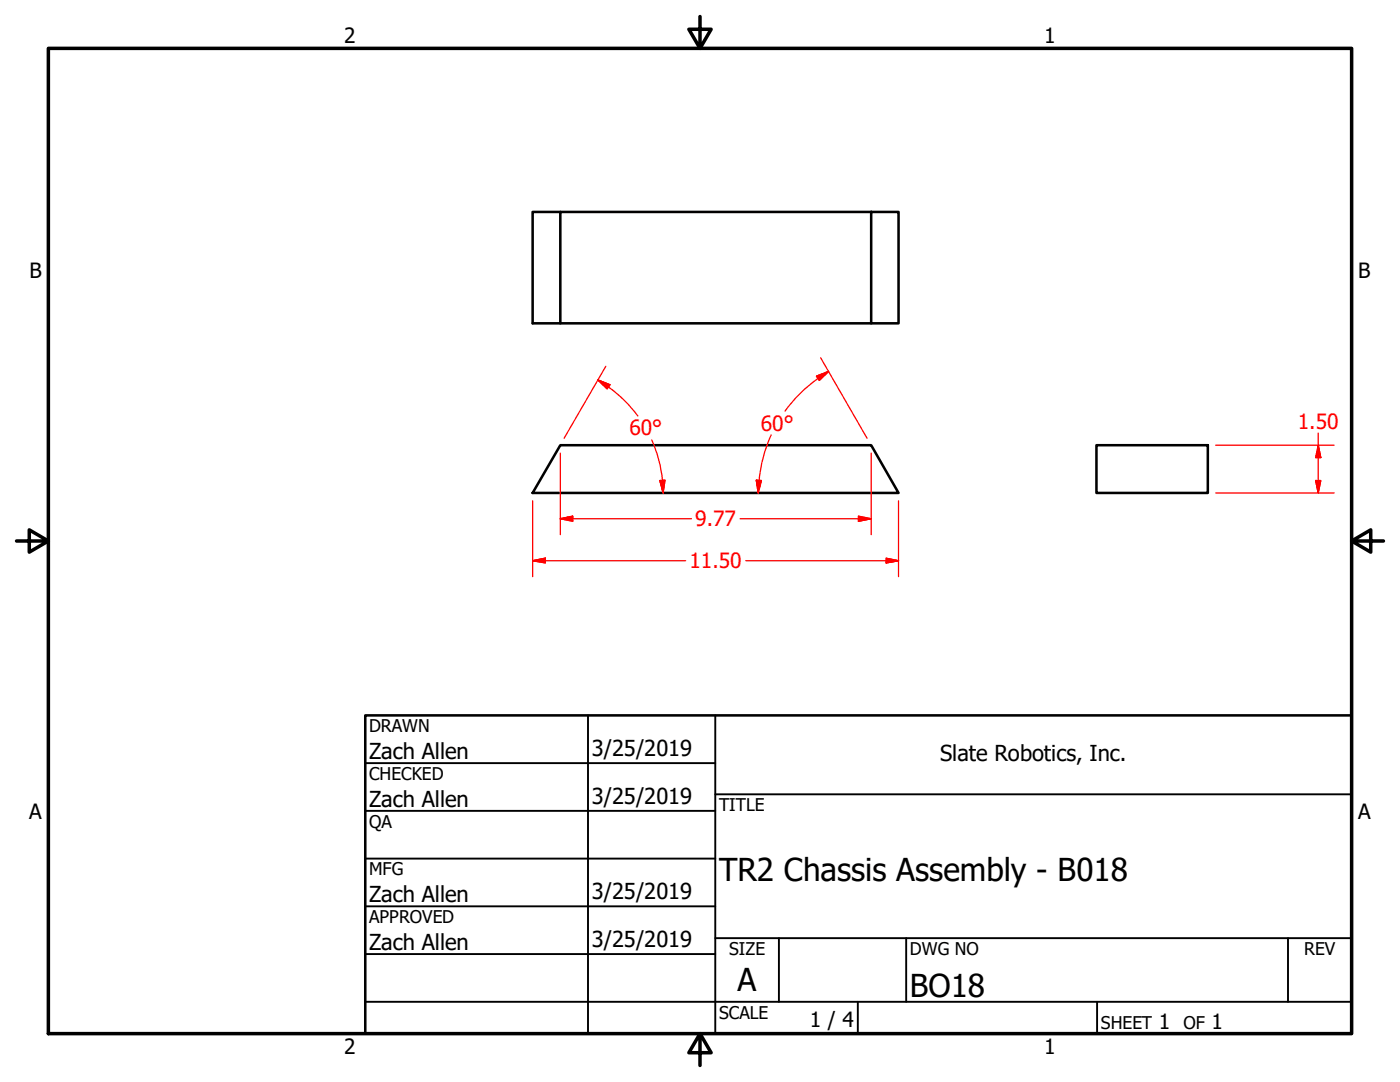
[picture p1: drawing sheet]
<svg xmlns="http://www.w3.org/2000/svg" width="279mm" height="216mm" viewBox="0 0 279 216" stroke-linecap="round" stroke-linejoin="round" font-family="sans-serif">
<!-- layer: Visible (ANSI) -->
<path d="M111.8 42.3h-5.5v22.2h5.5v-22.2h62.1M173.9 42.3h5.4v22.2h-5.4zM111.8 64.5h62.1M111.8 88.8h62.1l5.4 9.6h-73zM218.8 88.8h22.2v9.6h-22.2z" fill="none" stroke="#000" stroke-width=".51"/>
<!-- layer: Border (ANSI) -->
<path d="M9.7 9.7h260v196.5h-260zM139.7 3.3v6.4l-2.2-3.9h4.4l-2.2 3.9M3.3 107.9h6.4l-3.9-2.2v4.5l3.9-2.3M269.7 107.9l3.9 2.3v-4.5l-3.9 2.2h6.4M139.7 206.2l2.2 3.9h-4.4l2.2-3.9v6.4" fill="none" stroke="#000" stroke-width=".7"/>
<!-- layer: Title (ANSI) -->
<g fill="none" stroke="#000" stroke-width=".38">
<path d="M72.9 152.3h69.8M117.3 142.7v63.5M142.7 158.5h127M142.7 142.7v63.5M72.9 161.8h69.8M72.9 171.3h69.8M72.9 199.9h196.8M72.9 180.8h69.8M72.9 190.4h69.8M142.7 187.2h127M155.4 187.2v12.7M171.2 199.9v6.3"/>
<path d="M180.8 187.2v12.7M218.9 199.9v6.3M257 187.2v12.7"/>
</g>
<path d="M72.9 142.7h196.8v63.5h-196.8z" fill="none" stroke="#000" stroke-width=".51"/>
<!-- layer: Dimension (ANSI) -->
<g fill="none" stroke="#f00" stroke-width=".25">
<path d="M119.3 75.8l2.4 1-.5 .8zM119.3 75.8l2.1 1.4M120.9 73.1l-8.3 14.3M121.4 77.2a26 26 0 0 1 5.9 5.8M162.9 75.1l2.5-1-1.9 1.8zM163.3 75.5a28 28 0 0 0-6.6 6.5M163.8 71.4l9.2 16M165.4 74.1l-2.1 1.3M106.3 99.9v15.2M111.8 90.4v16.3M130.1 87.8a26 26 0 0 1 2.2 10.6M131.7 95.9l1-.1-.4 2.6z"/>
<path d="M150.9 95.8l1.1 .1-.7 2.5zM151.4 95.9l-.1 2.5M153.9 86.8a28 28 0 0 0-2.4 9.1M173.9 90.4v16.3M179.3 99.9v15.2M242.6 98.4h23.7M242.6 88.8h23.7M262.6 95.9h1l-.5 2.5zM263.1 88.8l.5 2.5h-1zM263.1 86.4v12M106.3 111.9l2.5-.5v.9zM106.3 111.9h30.5"/>
<path d="M111.8 103.5l2.5-.5v1zM111.8 103.5h26.2M147.7 103.5h26.2M148.8 111.9h30.5M171.3 103l2.6 .5-2.6 .5zM176.8 111.4l2.5 .5-2.5 .4z"/>
</g>
<g fill="#f00" stroke="#f00" stroke-width=".25">
<path d="M263.1 88.8l.5 2.5z"/>
<path d="M263.1 88.8l.5 2.5h-1z"/>
<path d="M262.6 95.9l.5 2.5z"/>
<path d="M262.6 95.9h1l-.5 2.5z"/>
<path d="M176.8 112.3l2.5-.4z"/>
<path d="M176.8 111.4l2.5 .5-2.5 .4z"/>
<path d="M106.3 111.9l2.5-.5z"/>
<path d="M106.3 111.9l2.5-.5v.9z"/>
<path d="M111.8 103.5l2.5-.5z"/>
<path d="M111.8 103.5l2.5-.5v1z"/>
<path d="M171.3 104l2.6-.5z"/>
<path d="M171.3 103l2.6 .5-2.6 .5z"/>
<path d="M131.7 95.9l.6 2.5z"/>
<path d="M131.7 95.9l1-.1-.4 2.6z"/>
<path d="M119.3 75.8l2.4 1z"/>
<path d="M119.3 75.8l2.4 1-.5 .8z"/>
<path d="M150.9 95.8l.4 2.6z"/>
<path d="M150.9 95.8l1.1 .1-.7 2.5z"/>
<path d="M163.5 75.9l1.9-1.8z"/>
<path d="M162.9 75.1l2.5-1-1.9 1.8z"/>
</g>
<g font-size="6.3">
<text x="143.5" y="175.7">TR2 Chassis Assembly - B018</text>
<text x="147.2" y="197.7">A</text>
<text x="181.6" y="199">BO18</text>
</g>
<g font-size="4.4">
<text x="73.7" y="151.4">Zach Allen</text>
<text x="118.1" y="150.8">3/25/2019</text>
<text x="187.6" y="151.9">Slate Robotics, Inc.</text>
<text x="73.7" y="161">Zach Allen</text>
<text x="118.1" y="160.3">3/25/2019</text>
<text x="118.1" y="179.4">3/25/2019</text>
<text x="73.7" y="180">Zach Allen</text>
<text x="73.7" y="189.5">Zach Allen</text>
<text x="118.1" y="188.9">3/25/2019</text>
</g>
<g font-size="4.2">
<text x="68.7" y="8.6">2</text>
<text x="208.4" y="8.6">1</text>
<text x="5.9" y="55.5">B</text>
<text x="271.1" y="55.5">B</text>
<text x="5.8" y="163.4">A</text>
<text x="271" y="163.4">A</text>
<text x="161.6" y="204.9">1 / 4</text>
<text x="231.3" y="205.4">1</text>
<text x="241.8" y="205.4">1</text>
<text x="68.7" y="210.3">2</text>
<text x="208.4" y="210.3">1</text>
</g>
<g font-size="4.2" fill="#f00">
<text x="125.6" y="86.9">60°</text>
<text x="151.8" y="85.9">60°</text>
<text x="259" y="85.6">1.50</text>
<text x="138.7" y="105">9.77</text>
<text x="137.6" y="113.4">11.50</text>
</g>
<g font-size="3.5">
<text x="73.7" y="146">DRAWN</text>
<text x="73.7" y="155.6">CHECKED</text>
<text x="143.5" y="161.8">TITLE</text>
<text x="73.7" y="165.2">QA</text>
<text x="73.7" y="174.7">MFG</text>
<text x="73.7" y="184.2">APPROVED</text>
<text x="145.5" y="190.6">SIZE</text>
<text x="181.6" y="190.6">DWG NO</text>
<text x="260.3" y="190.5">REV</text>
<text x="143.5" y="203.3">SCALE</text>
<text x="219.7" y="205.4">SHEET</text>
<text x="236.2" y="205.4">OF</text>
</g>
</svg>
